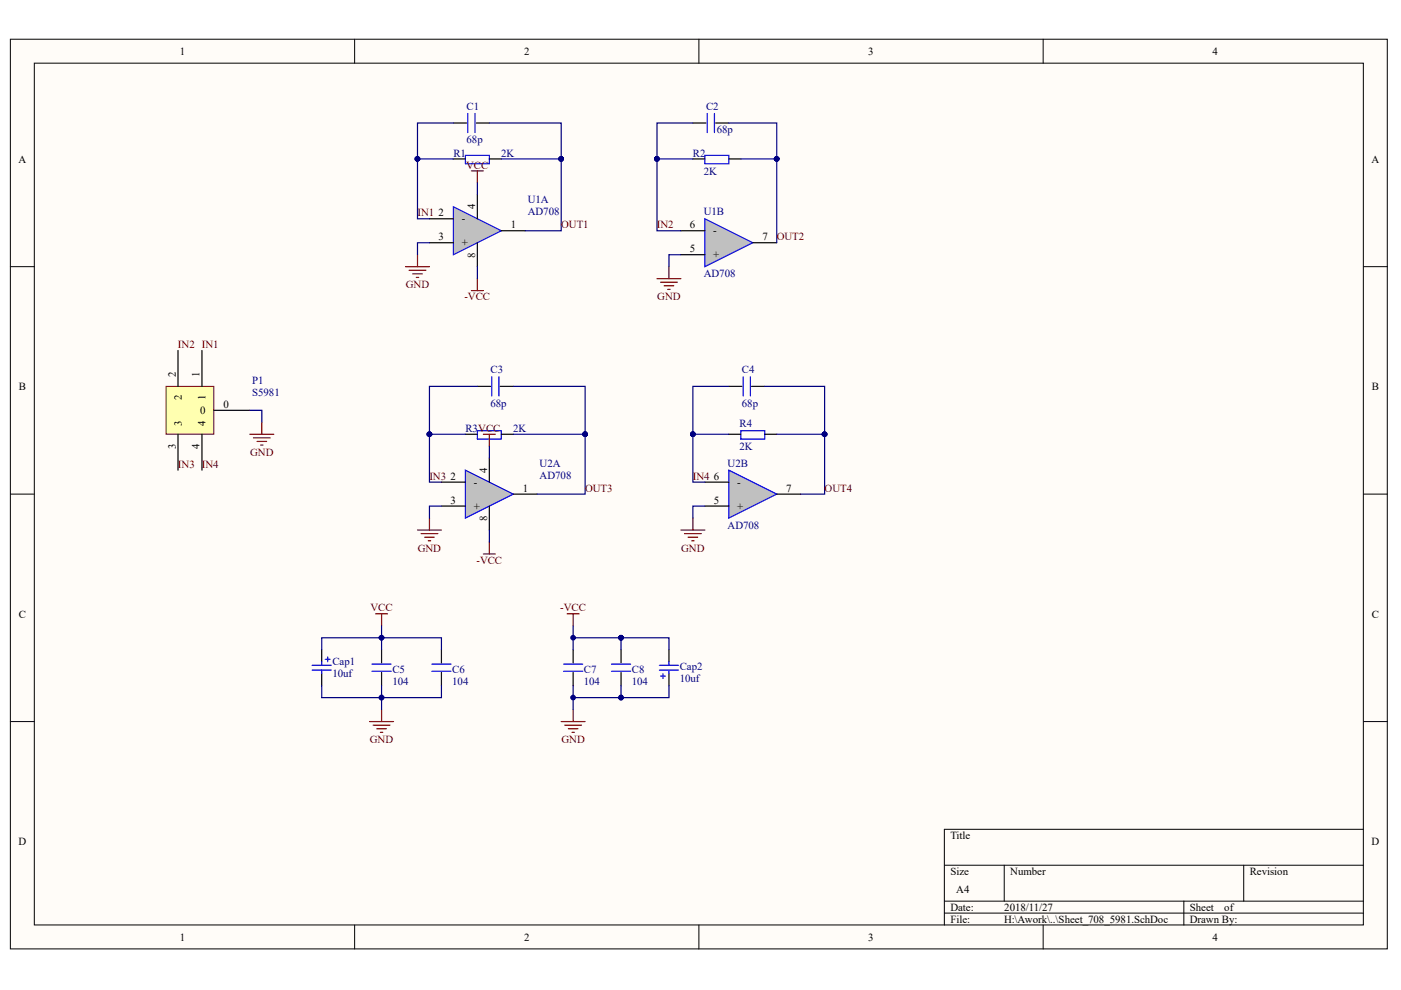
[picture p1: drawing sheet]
# Altium project PCB_Project_708_5981.PrjPCB
1 sheet, 17 parts. Net scope: global (net labels, ports and power ports of the same name join across sheets).

## Sheet Sheet_708_5981.SchDoc
size A4

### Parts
C1  68p  [0603P]
C2  68p  [0603P]
C3  68p  [0603P]
C4  68p  [0603P]
C5  104  [0603P]
C6  104  [0603P]
C7  104  [0603P]
C8  104  [0603P]
Cap1  value 10uf  [电容-3216]  (hidden comment: 10uF钽电容3216)
Cap2  value 10uf  [电容-3216]  (hidden comment: 10uF钽电容3216)
P1  S5981  [S5981]
R1  2K  [0603P]
R2  2K  [0603P]
R3  2K  [0603P]
R4  2K  [0603P]
U1  AD708  [NSO8_N]  (parts A,B of 2)
U2  AD708  [NSO8_N]  (parts A,B of 2)

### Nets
-VCC: C7.2 C8.2 Cap2.2 U1.4(V-) U2.4(V-)
GND: C5.1 C6.1 C7.1 C8.1 Cap1.2 Cap2.1 P1.0 U1.3(+) U1.5(+) U2.3(+) U2.5(+)
VCC: C5.2 C6.2 Cap1.1 U1.8(V+) U2.8(V+)
IN1: C1.1 P1.1 R1.1 U1.2(-)
IN2: C2.1 P1.2 R2.1 U1.6(-)
IN3: C3.1 P1.3 R3.1 U2.2(-)
IN4: C4.1 P1.4 R4.1 U2.6(-)
OUT1: C1.2 R1.2 U1.1(OUT1)
OUT2: C2.2 R2.2 U1.7(OUT2)
OUT3: C3.2 R3.2 U2.1(OUT1)
OUT4: C4.2 R4.2 U2.7(OUT2)
